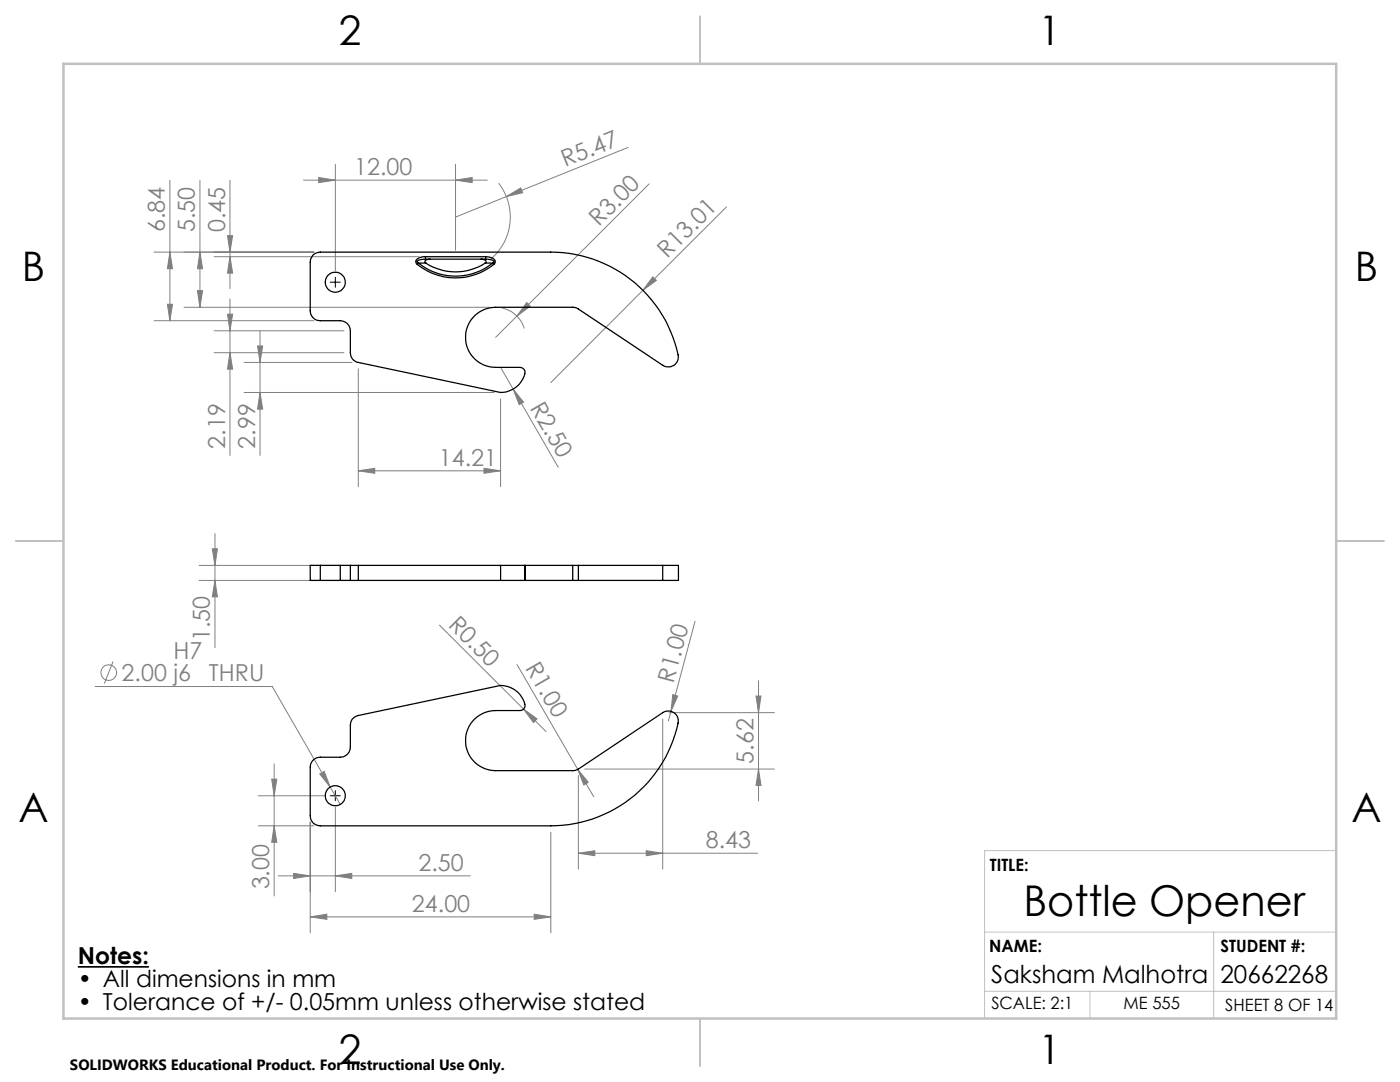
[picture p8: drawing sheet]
<svg xmlns="http://www.w3.org/2000/svg" width="279mm" height="216mm" viewBox="0 0 279 216" stroke-linecap="round" stroke-linejoin="round" font-family="sans-serif">
<g fill="none" stroke="#808080" stroke-width=".2">
<path d="M33.9 36v28M39.9 36v25.3M45.9 36v21.6M60.6 35.9h36.7M63.6 35.4l3.3 .5-3.3 .5zM66.9 32.8v21.2M90.9 35.9l3.3-.5v1zM90.9 32.8v17.2M99.5 36.5a11 11 0 0 1-1.6 15.3M101 39.2l2.9-1.7 .4 1zM101 39.2l-10.1 4.1M125.3 29.4l-24.3 9.8"/>
<path d="M129.5 36.7l-30.6 30.6M30.7 50.3h32M33.9 50.3l.5 3.3h-1zM39.4 58h1l-.5 3.3zM39.9 50.3l.5 3.3h-1zM42.7 51.2h40.9M45.4 47h1l-.5 3.3zM45.9 51.2l.5 3.3h-1zM45.9 59.7v31.2M130.3 55.2l.7 .8-2.7 1.9zM145 41.3l-35.1 35M30.7 64h32"/>
<path d="M33.4 60.7h1l-.5 3.3zM36.7 61.3h60.9M42.7 66h26M42.7 70.4h26M45.4 62.7h1l-.5 3.3zM45.9 70.4l.5 3.3h-1zM48.7 78.3h49.9M48.7 72.3h21.5M51.4 69h1l-.5 3.3zM51.9 78.3l.5 3.3h-1zM51.9 66v24.9M71.5 73.6v23.5"/>
<path d="M99.9 73.3l11.5 19.9M99.9 79.6v17.5M100.2 61.5a6.1 6.1 0 0 1 4.4 4M102.4 77.6l2.1 2.7-.9 .5zM105.1 60.4l.7 .7-2.6 2zM71.5 93.9l3.3-.4v.9zM71.5 93.9h28.4M96.6 93.5l3.3 .4-3.3 .5zM39.7 112.8h30.5M39.7 115.8h30.5M42.4 109.5h1l-.5 3.3zM42.9 115.8l.5 3.3h-1z"/>
<path d="M42.9 106.5v22.8M19 137h35.3l11.6 20.1M22.6 132l-1.8 4.4M87.7 124.7l21.3 21.3M103.2 132.6l15.3 26.4M134.3 138.6l1 .3-1.4 3zM138.7 124l-4.8 17.9M150.9 138.9h1l-.5 3.3zM151.4 135.9v23.9M51.5 158.8h13.1M54.2 155.5h1l-.5 3.3zM54.7 152.4v26.4"/>
<path d="M63.8 154.4l.9-.5 1.2 3.2zM65.9 157.1l2 3.4M104.5 141.5l2.7 1.9-.7 .8zM115.3 153.5l2.1 2.6-.9 .5zM115.4 154.7v18.7M116.7 153.5h37.9M132.3 143.5v29.9M133.5 142.2h21.1M133.9 141.9l-.5 2M151.4 153.5l.5 3.2h-1zM51.5 164.8h11.2M54.7 164.8l.5 3.3h-1z"/>
<path d="M55.6 174.8h38.2M58.6 174.3l3.3 .5-3.3 .5zM61.9 164v22.1M66.9 174.8l3.3-.5v1zM66.9 161v16.9M109.9 166.1v20M115.4 170.3l3.3-.5v.9zM115.4 170.3h35.8M129 169.8l3.3 .5-3.3 .4zM61.9 183l3.3-.6v1zM61.9 183h48M106.6 182.4l3.3 .6-3.3 .4z"/>
<circle cx="21.7" cy="134.2" r="1.56"/>
</g>
<path d="M15.5 192.9h14.2" fill="none" stroke="#000" stroke-width=".33"/>
<path d="M65.9 56.3h2M66.9 55.3v2M65.9 158.8h2M66.9 157.8v2" fill="none" stroke="#000" stroke-width=".2"/>
<path d="M266.7 169.7h-70.2v33.5M196.5 197.8h70.2M196.5 186h70.2M217.5 197.8v5.4M242.2 186v17.2" fill="none" stroke="#c0c0c0" stroke-width=".2"/>
<path d="M139.7 3.2v9.5M3.1 107.9h9.6M266.7 107.9h9.5M139.7 203.2v9.6" fill="none" stroke="#c0c0c0" stroke-width=".25"/>
<path d="M12.7 12.7h254v190.5h-254z" fill="none" stroke="#c0c0c0" stroke-width=".5"/>
<g fill="#808080">
<path d="M115.3 153.5l2.1 2.6-.9 .5z"/>
<path d="M104.5 141.5l2.7 1.9-.7 .8z"/>
<path d="M101 39.2l2.9-1.7 .4 1z"/>
<path d="M130.3 55.2l.7 .8-2.7 1.9z"/>
<path d="M105.1 60.4l.7 .7-2.6 2z"/>
<path d="M134.3 138.6l1 .3-1.4 3z"/>
<path d="M102.4 77.6l2.1 2.7-.9 .5z"/>
<path d="M90.9 35.9l3.3-.5v1zM63.6 35.4l3.3 .5-3.3 .5z"/>
<path d="M71.5 93.9l3.3-.4v.9zM96.6 93.5l3.3 .4-3.3 .5zM115.4 170.3l3.3-.5v.9zM129 169.8l3.3 .5-3.3 .4zM63.8 154.4l2.1 2.7-1.2-3.2z"/>
<path d="M58.6 174.3l3.3 .5-3.3 .5zM66.9 174.8l3.3-.5v1zM61.9 183l3.3-.6v1zM106.6 182.4l3.3 .6-3.3 .4z"/>
<path d="M39.4 58h1l-.5 3.3zM39.9 50.3l.5 3.3h-1z"/>
<path d="M51.9 78.3l.5 3.3h-1zM51.4 69h1l-.5 3.3z"/>
<path d="M33.9 50.3l.5 3.3h-1zM33.4 60.7h1l-.5 3.3zM45.4 47h1l-.5 3.3zM45.9 51.2l.5 3.3h-1z"/>
<path d="M42.4 109.5h1l-.5 3.3zM42.9 115.8l.5 3.3h-1zM150.9 138.9h1l-.5 3.3zM151.4 153.5l.5 3.2h-1z"/>
<path d="M45.4 62.7h1l-.5 3.3zM45.9 70.4l.5 3.3h-1z"/>
<path d="M54.2 155.5h1l-.5 3.3zM54.7 164.8l.5 3.3h-1z"/>
</g>
<g fill="none" stroke="#000" stroke-width=".25">
<path d="M62.6 50.8l.6-.4 .7-.1h46a25.7 25.7 0 0 1 25.5 21.2 2.03 2.03 0 0 1-3.1 1.4l-17.4-11.5-16-.1a6 6 0 0 0-6 6 6 6 0 0 0 6 6h4.9a1.1 1.1 0 0 1 .8 1.8 5 5 0 0 1-4.7 3.2l-28.4-6a1.89 1.89 0 0 1-1.6-1.9v-4.4a2.03 2.03 0 0 0-2-2h-4a1.97 1.97 0 0 1-2-2v-9.7l.1-.7zM83.3 52.8a12.2 12.2 0 0 0 15.2 0M83.5 52.5h1.5M83.5 52.5l-.2 .3M83.5 52.5a11.8 11.8 0 0 0 14.8 0M84.9 51.7a1.6 1.6 0 0 0-1.6 .5l.2 .3M84.9 51.2a1.83 1.83 0 0 0-1.9 .9v.4l.3 .3M84.9 51.2v.5M84.9 51.2h12M84.9 51.7h12M85 52.5a10.8 10.8 0 0 0 11.8 0M85.9 51.7l-.7 .1-.4 .2v.3l.2 .2"/>
<path d="M96 51.7l.9 .3 .1 .3-.2 .2M96.8 52.5h1.5M96.9 51.7l1.5 .3 .2 .3-.3 .2M96.9 51.2a1.68 1.68 0 0 1 1.9 1l-.3 .6M96.9 51.2v.5M98.3 52.5l.2 .3M63.9 112.8h-2v3h2M63.9 115.8h4M63.9 112.8h4M63.9 112.8v3M67.9 115.8h2M67.9 112.8h2"/>
<path d="M67.9 112.8v3M69.9 115.8h1.6M69.9 112.8h1.6M69.9 112.8v3M71.5 112.8v3M71.5 115.8h28.4M71.5 112.8h28.4M99.9 115.8h4.8M99.9 112.8h4.8M99.9 112.8v3M104.7 115.8h.1M104.7 112.8v3"/>
<path d="M104.7 112.8h9.6M104.8 112.8v3M104.8 115.8h9.5M114.3 115.8h1.1M114.3 112.8h1.1M114.3 112.8v3M115.4 115.8h16.9M115.4 112.8h16.9M115.4 112.8v3M132.3 112.8h3.1v3h-3.1M132.3 112.8v3M70.3 143.4l.6-.4 .6-.2 28.4-6a4.8 4.8 0 0 1 4.9 4.2l-.4 .6-.6 .2h-4.9a6 6 0 0 0-6 6 6 6 0 0 0 6 6l16-.1 17.4-11.5a1.99 1.99 0 0 1 2.2 0 1.99 1.99 0 0 1 .8 2.1 25.9 25.9 0 0 1-25.4 20.5h-46a1.97 1.97 0 0 1-2-2v-9.7a1.97 1.97 0 0 1 2-2h4a2.02 2.02 0 0 0 2-2v-4.4l.1-.7z"/>
<circle cx="66.9" cy="56.3" r="2"/>
<circle cx="66.9" cy="158.8" r="2"/>
</g>
<text font-size="8.5" x="204.3" y="182.8">Bottle Opener</text>
<g font-size="8.1">
<text x="67.6" y="8.9">2</text>
<text x="207.3" y="8.9">1</text>
<text x="4.4" y="56.1">B</text>
<text x="270.4" y="56.1">B</text>
<text x="3.7" y="164.1">A</text>
<text x="269.7" y="164.1">A</text>
<text x="67.6" y="212.4">2</text>
<text x="207.3" y="212.4">1</text>
</g>
<g font-size="4.9">
<text x="197.8" y="196.1">Saksham Malhotra</text>
<text x="243.6" y="196.1">20662268</text>
</g>
<g font-size="4.7" fill="#808080">
<text x="70.7" y="34.9">12.00</text>
<text x="112.8" y="33.4" transform="rotate(-22 112.8 33.4)">R5.47</text>
<text x="32.9" y="46.3" transform="rotate(-90 32.9 46.3)">6.84</text>
<text x="38.9" y="46.3" transform="rotate(-90 38.9 46.3)">5.50</text>
<text x="44.9" y="46.3" transform="rotate(-90 44.9 46.3)">0.45</text>
<text x="119.5" y="45.3" transform="rotate(-45 119.5 45.3)">R3.00</text>
<text x="133.1" y="51.7" transform="rotate(-45 133.1 51.7)">R13.01</text>
<text x="105.7" y="81.3" transform="rotate(60 105.7 81.3)">R2.50</text>
<text x="44.9" y="89.6" transform="rotate(-90 44.9 89.6)">2.19</text>
<text x="50.9" y="89.6" transform="rotate(-90 50.9 89.6)">2.99</text>
<text x="87.6" y="92.9">14.21</text>
<text x="89.3" y="124.9" transform="rotate(45 89.3 124.9)">R0.50</text>
<text x="34.6" y="131.4">H7</text>
<text x="41.9" y="127.9" transform="rotate(-90 41.9 127.9)">1.50</text>
<text x="24.3" y="135.9">2.00 j6</text>
<text x="41.7" y="135.9">THRU</text>
<text x="104.7" y="133.2" transform="rotate(60 104.7 133.2)">R1.00</text>
<text x="134.4" y="136.4" transform="rotate(-75 134.4 136.4)">R1.00</text>
<text x="150.4" y="152.4" transform="rotate(-90 150.4 152.4)">5.62</text>
<text x="83.5" y="173.7">2.50</text>
<text x="140.9" y="169.2">8.43</text>
<text x="53.7" y="177.5" transform="rotate(-90 53.7 177.5)">3.00</text>
<text x="82.2" y="181.9">24.00</text>
</g>
<g font-size="4.7">
<text x="15.5" y="192.4">Notes:</text>
<text x="15.5" y="196.9">• All dimensions in mm</text>
<text x="15.5" y="201.5">• Tolerance of +/- 0.05mm unless otherwise stated</text>
</g>
<g font-size="3.4">
<text x="197.5" y="173.8">TITLE:</text>
<text x="197.4" y="190">NAME:</text>
<text x="243.6" y="190">STUDENT #:</text>
<text x="197.8" y="201.3">SCALE: 2:1</text>
<text x="224.2" y="201.3">ME 555</text>
<text x="244.5" y="201.7">SHEET 8 OF 14</text>
</g>
<text font-size="3" x="14" y="213.5">SOLIDWORKS Educational Product. For Instructional Use Only.</text>
</svg>
